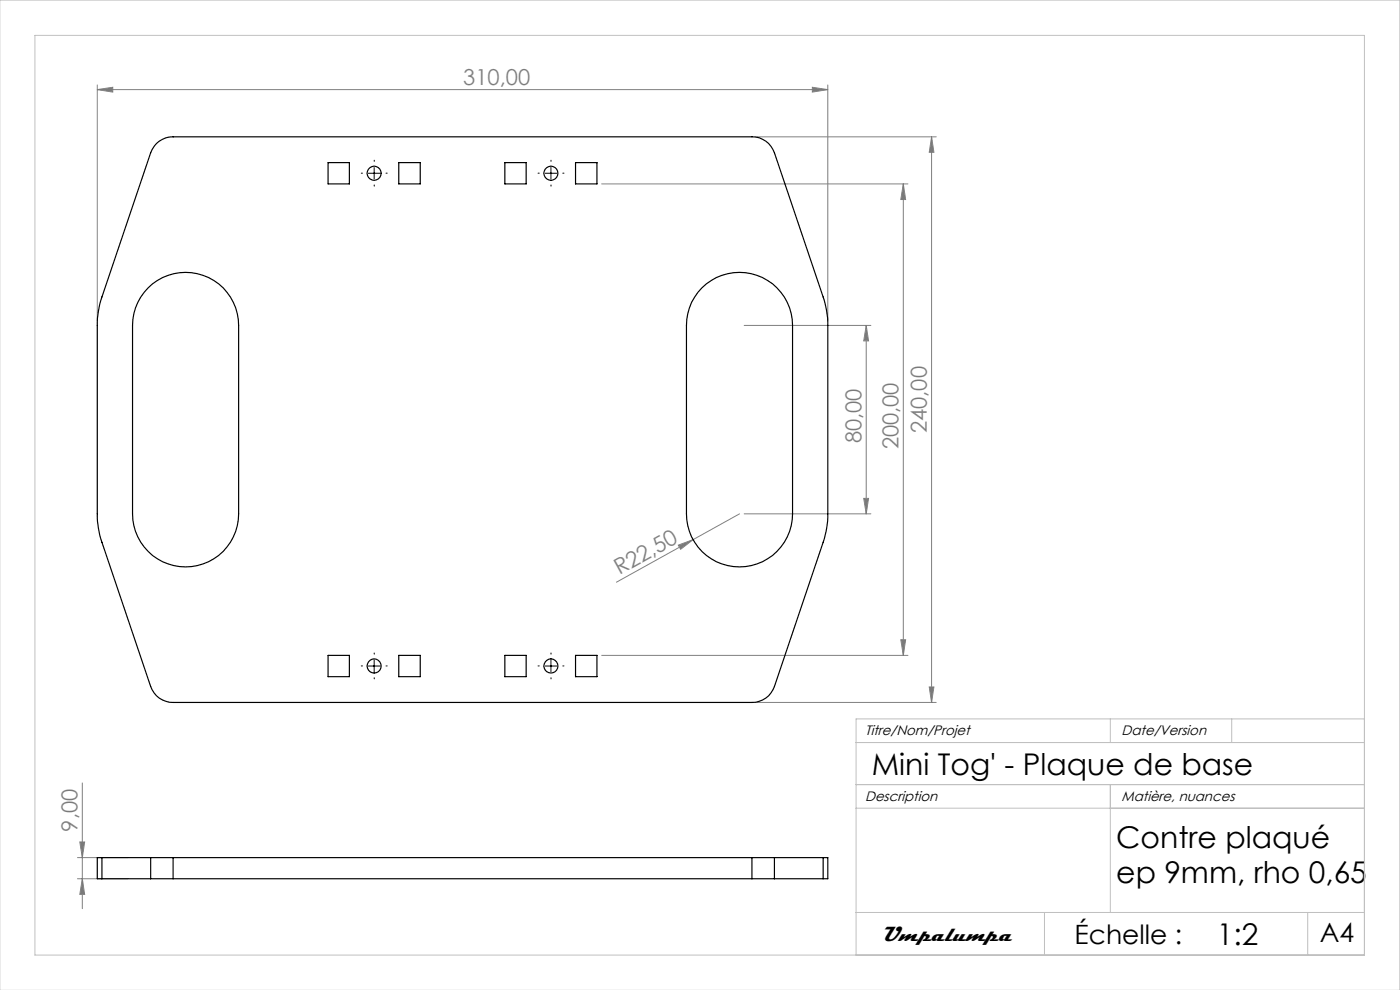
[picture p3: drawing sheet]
<svg xmlns="http://www.w3.org/2000/svg" width="297mm" height="210mm" viewBox="0 0 297 210" stroke-linecap="round" stroke-linejoin="round" font-family="sans-serif">
<g fill="none" stroke="#808080" stroke-width=".21">
<path d="M20.6 19l3.3-.5v1zM20.6 18v50M20.6 19h155M172.3 18.5l3.3 .5-3.3 .5zM175.6 18v50M127.6 39h65M160.5 29h38.1M191.6 39v100M191.6 39l.5 3.3h-1zM197.6 29v120M197.6 29l.5 3.3h-1zM157.9 69h26.8"/>
<path d="M183.8 69l.5 3.3h-1.1zM183.8 69v40M143.9 115.6l3.1-1.1-2.6 2zM156.9 109l-26.1 14.5M157.9 109h26.8M183.2 105.7h1.1l-.5 3.3zM127.6 139h65M191.1 135.7h1l-.5 3.3zM160.5 149h38.1M197.1 145.7h1l-.5 3.3zM16.9 178.6h1.1l-.5 3.3zM17.5 166.1v26.6"/>
<path d="M16.4 181.9h10.7M16.4 186.4h10.7M17.5 186.4l.5 3.3h-1.1z"/>
</g>
<g fill="none" stroke="#000" stroke-width=".21" stroke-dasharray="15.2 1.3 1.3 1.3">
<path d="M76.9 36.7h-.3M79.4 34.2v-.2M79.4 39.2v.3M81.9 36.7h.2M114.4 36.7h-.3M116.9 34.2v-.2M116.9 39.2v.3M119.4 36.7h.2M79.4 138.8v-.3M116.9 138.8v-.3M76.9 141.3h-.3M79.4 143.8v.2"/>
<path d="M81.9 141.3h.2M114.4 141.3h-.3M116.9 143.8v.2M119.4 141.3h.2"/>
</g>
<path d="M78.1 36.8h2.5M79.4 35.5v2.5M115.6 36.8h2.5M116.9 35.5v2.5M78.1 141.3h2.5M79.4 140v2.5M115.6 141.3h2.5M116.9 140v2.5" fill="none" stroke="#000" stroke-width=".21"/>
<path d="M7.4 7.5h282.1v195.1h-282.1zM181.6 157.5h107.9M235.5 152.5v5M261.3 152.5v5M289.5 152.5h-107.9v50.1M181.6 171.4h107.9M181.6 166.4h107.9M235.5 166.4v27.2M181.6 193.6h107.9M221.6 193.6v9M277.4 193.6v9M0 210.1v-210.1h297v210.1" fill="none" stroke="#c0c0c0" stroke-width=".21"/>
<g fill="#808080">
<path d="M143.9 115.6l3.1-1.1-2.6 2z"/>
<path d="M172.3 18.5l3.3 .5-3.3 .5zM20.6 19l3.3-.5v1z"/>
<path d="M191.1 135.7h1l-.5 3.3zM191.6 39l.5 3.3h-1z"/>
<path d="M16.9 178.6h1.1l-.5 3.3zM17.5 186.4l.5 3.3h-1.1zM197.6 29l.5 3.3h-1zM197.1 145.7h1l-.5 3.3zM183.8 69l.5 3.3h-1.1zM183.2 105.7h1.1l-.5 3.3z"/>
</g>
<g fill="none" stroke="#000" stroke-width=".25">
<path d="M33.2 30.4a5.2 5.2 0 0 1 3.5-1.4h122.8a5 5 0 0 1 4.8 3.4l10.3 30.6a18.6 18.6 0 0 1 1 6v40a18.6 18.6 0 0 1-1 6l-10.3 30.6a5 5 0 0 1-4.8 3.4h-122.8a5 5 0 0 1-4.7-3.4l-10.4-30.6a18.6 18.6 0 0 1-1-6v-40a18.6 18.6 0 0 1 1-6l10.4-30.6zM69.6 34.5h4.5v4.5h-4.5zM84.6 34.5h4.5v4.5h-4.5zM107.1 34.5h4.5v4.5h-4.5zM122.1 34.5h4.5v4.5h-4.5zM31.4 61.1a11.3 11.3 0 0 1 12.3-2.5 11.3 11.3 0 0 1 6.9 10.4v40a11.3 11.3 0 0 1-11.2 11.3 11.3 11.3 0 0 1-11.3-11.3v-40a11.2 11.2 0 0 1 3.3-7.9zM148.9 61.1a11.3 11.3 0 0 1 12.3-2.5 11.3 11.3 0 0 1 6.9 10.4v40a11.3 11.3 0 0 1-11.2 11.3 11.3 11.3 0 0 1-11.3-11.3v-40a11.3 11.3 0 0 1 3.3-7.9zM69.6 139h4.5v4.5h-4.5zM84.6 139h4.5v4.5h-4.5zM107.1 139h4.5v4.5h-4.5zM122.1 139h4.5v4.5h-4.5zM21.6 181.9h-1v4.5h1"/>
<path d="M21.6 186.4h10.4M21.6 181.9h10.4M21.6 181.9v4.5M32 186.4h4.7M32 181.9h4.7M32 181.9v4.5M36.7 181.9v4.5M36.7 186.4h122.8M36.7 181.9h122.8M159.5 186.4h4.8M159.5 181.9h4.8M159.5 181.9v4.5"/>
<path d="M164.3 186.4h10.3M164.3 181.9h10.3M164.3 181.9v4.5M174.6 181.9h1v4.5h-1M174.6 181.9v4.5"/>
<circle cx="79.4" cy="36.8" r="1.48"/>
<circle cx="116.9" cy="36.8" r="1.5"/>
<circle cx="79.4" cy="141.3" r="1.48"/>
<circle cx="116.9" cy="141.3" r="1.5"/>
</g>
<g font-size="6.3">
<text x="184.9" y="164.4">Mini Tog' - Plaque de base</text>
<text x="236.8" y="179.9">Contre plaqué</text>
<text x="236.8" y="187.3">ep 9mm, rho 0,65</text>
<text x="258.2" y="200.5">1:2</text>
</g>
<g font-size="5.6">
<text x="228" y="200.3">Échelle :</text>
<text x="280" y="199.9">A4</text>
</g>
<g font-size="4.7" fill="#808080">
<text x="98.3" y="18">310,00</text>
<text x="182.8" y="94.1" transform="rotate(-90 182.8 94.1)">80,00</text>
<text x="190.6" y="95.3" transform="rotate(-90 190.6 95.3)">200,00</text>
<text x="196.6" y="91.9" transform="rotate(-90 196.6 91.9)">240,00</text>
<text x="131.4" y="122" transform="rotate(-29 131.4 122)">R22,50</text>
<text x="16.5" y="176.4" transform="rotate(-90 16.5 176.4)">9,00</text>
</g>
<text font-size="4.5" x="187.1" y="199.6">Umpalumpa</text>
<g font-size="2.9">
<text x="183.5" y="156">Titre/Nom/Projet</text>
<text x="237.9" y="156">Date/Version</text>
<text x="183.5" y="170">Description</text>
<text x="237.9" y="170">Matière, nuances</text>
</g>
</svg>
